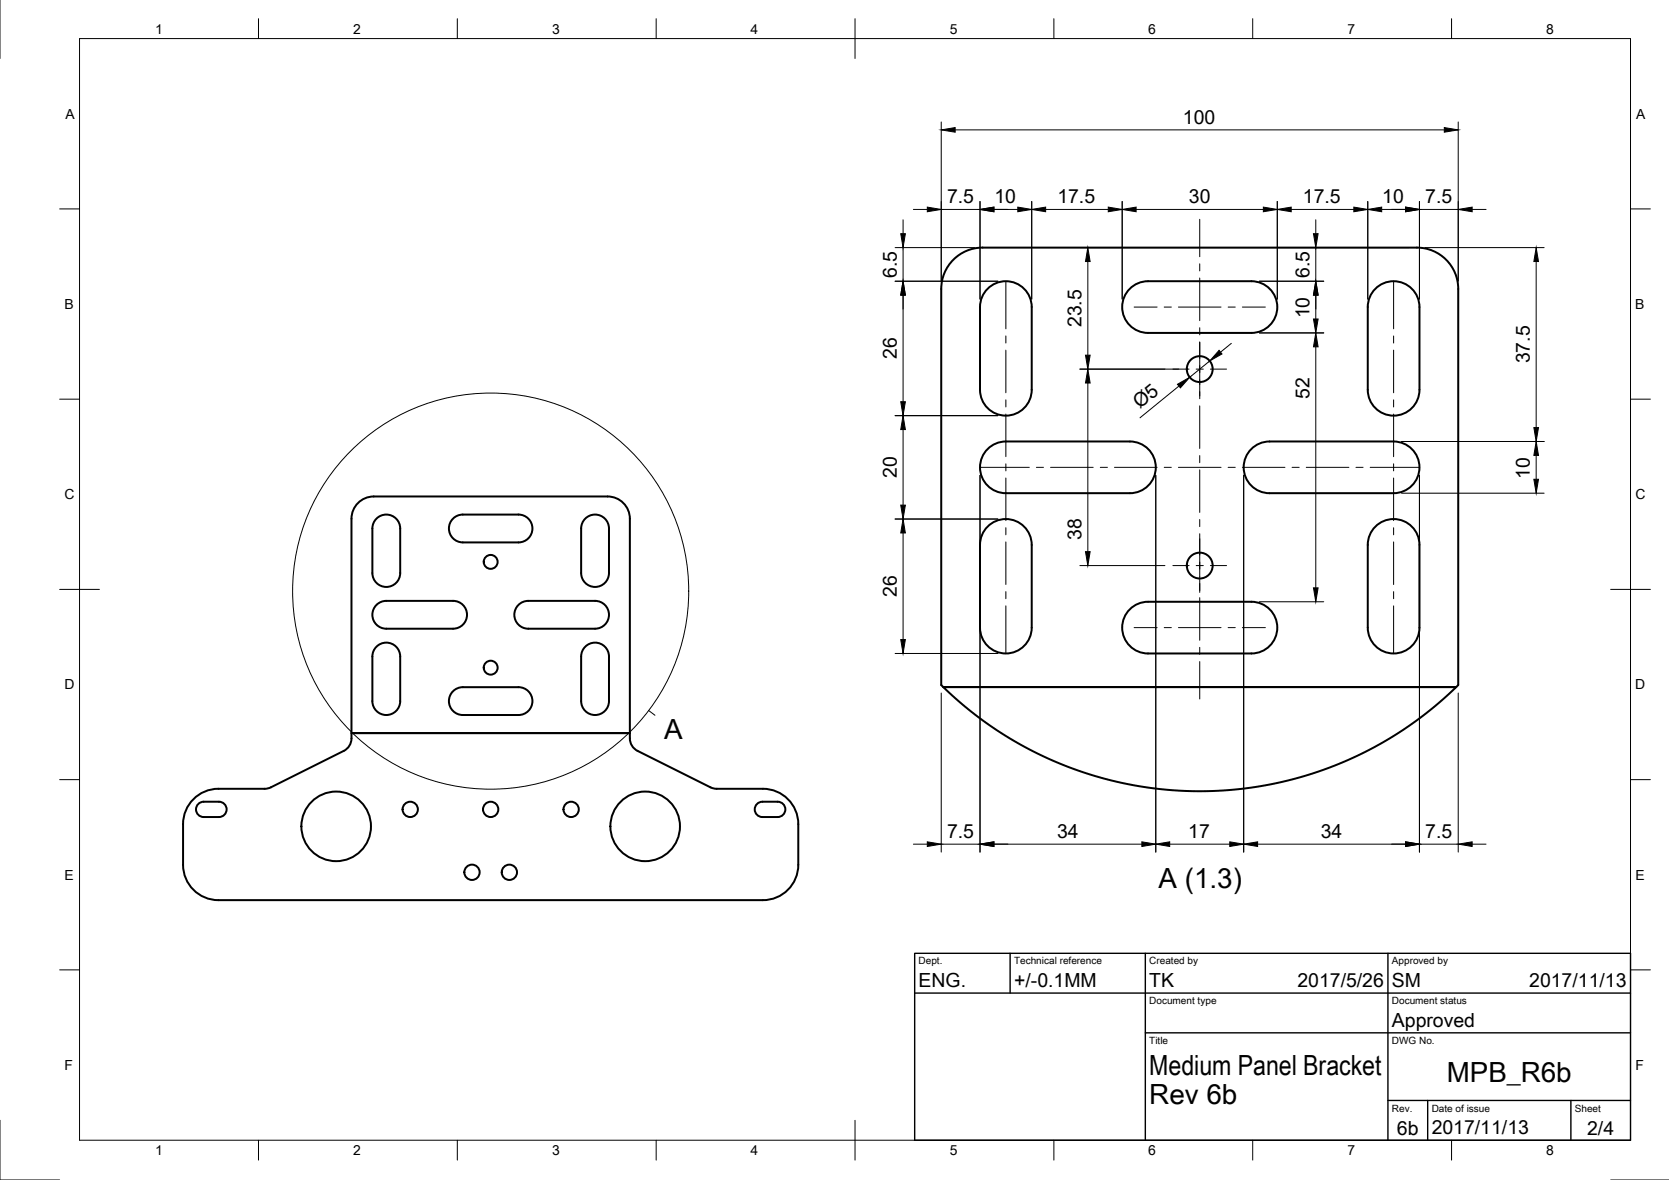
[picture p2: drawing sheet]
<svg xmlns="http://www.w3.org/2000/svg" width="420mm" height="297mm" viewBox="0 0 420 297" stroke-linecap="round" stroke-linejoin="round" font-family="sans-serif">
<!-- layer: Visible -->
<g fill="none" stroke="#000" stroke-width=".5">
<path d="M239.6 65.8a10.4 10.4 0 0 1 7.8-3.5h109.3a10.4 10.4 0 0 1 10.4 10.4v99.7l-.5 .6h-129.1l-.6-.5v-99.8a10.4 10.4 0 0 1 2.7-6.9zM248.3 73a6.5 6.5 0 0 1 7.2-1.8 6.5 6.5 0 0 1 4.2 6.1v20.8a6.5 6.5 0 0 1-6.5 6.5 6.5 6.5 0 0 1-6.5-6.5v-20.8a6.5 6.5 0 0 1 1.6-4.3zM284.1 73a6.5 6.5 0 0 1 4.9-2.2h26a6.5 6.5 0 0 1 6.5 6.5 6.5 6.5 0 0 1-6.5 6.5h-26a6.5 6.5 0 0 1-5.9-3.8 6.5 6.5 0 0 1 1-7zM346.6 72.4a6.5 6.5 0 0 1 6.9-1 6.5 6.5 0 0 1 3.8 5.9v20.8a6.5 6.5 0 0 1-6.5 6.5 6.5 6.5 0 0 1-6.5-6.5v-20.8a6.5 6.5 0 0 1 2.3-4.9zM248.3 113.4a6.5 6.5 0 0 1 4.9-2.3h31.3a6.5 6.5 0 0 1 6.5 6.5 6.5 6.5 0 0 1-6.5 6.6h-31.3a6.5 6.5 0 0 1-5.9-3.9 6.5 6.5 0 0 1 1-6.9zM315.3 112.7a6.5 6.5 0 0 1 4.3-1.6h31.2a6.5 6.5 0 0 1 6.5 6.5 6.5 6.5 0 0 1-6.5 6.6h-31.2a6.5 6.5 0 0 1-6.1-4.3 6.5 6.5 0 0 1 1.8-7.2zM90.1 126.6a5.6 5.6 0 0 1 4-1.6h58.9a5.6 5.6 0 0 1 5.6 5.6v53.9h-70.1v-53.9a5.6 5.6 0 0 1 1.6-4zM94.8 130.6a3.5 3.5 0 0 1 3.8-.8 3.5 3.5 0 0 1 2.1 3.2v11.2a3.5 3.5 0 0 1-3.5 3.6 3.5 3.5 0 0 1-3.5-3.6v-11.2a3.5 3.5 0 0 1 1.1-2.4zM114 130.6a3.5 3.5 0 0 1 2.5-1.1h14a3.5 3.5 0 0 1 3.5 3.5 3.5 3.5 0 0 1-3.5 3.5h-14a3.5 3.5 0 0 1-3.2-2.1 3.5 3.5 0 0 1 .7-3.8zM147.3 130.6a3.5 3.5 0 0 1 3.8-.8 3.5 3.5 0 0 1 2.2 3.2v11.2a3.5 3.5 0 0 1-3.5 3.6 3.5 3.5 0 0 1-3.5-3.6v-11.2a3.5 3.5 0 0 1 1-2.4zM248.9 132.3a6.5 6.5 0 0 1 7-1.1 6.5 6.5 0 0 1 3.8 6v20.8a6.5 6.5 0 0 1-6.5 6.5 6.5 6.5 0 0 1-6.5-6.5v-20.8a6.5 6.5 0 0 1 2.2-4.9zM346.6 132.3a6.5 6.5 0 0 1 6.9-1.1 6.5 6.5 0 0 1 3.8 6v20.8a6.5 6.5 0 0 1-6.5 6.5 6.5 6.5 0 0 1-6.5-6.5v-20.8a6.5 6.5 0 0 1 2.3-4.9z"/>
<path d="M94.8 152.3a3.5 3.5 0 0 1 2.4-1h16.9a3.5 3.5 0 0 1 3.5 3.5 3.5 3.5 0 0 1-3.5 3.5h-16.9a3.5 3.5 0 0 1-3.2-2.2 3.5 3.5 0 0 1 .8-3.8zM130.5 152.3a3.5 3.5 0 0 1 2.5-1h16.8a3.5 3.5 0 0 1 3.5 3.5 3.5 3.5 0 0 1-3.5 3.5h-16.8a3.5 3.5 0 0 1-3.3-2.2 3.5 3.5 0 0 1 .8-3.8zM284.7 153.1a6.5 6.5 0 0 1 4.3-1.6h26a6.5 6.5 0 0 1 6.5 6.5 6.5 6.5 0 0 1-6.5 6.5h-26a6.5 6.5 0 0 1-6.1-4.2 6.5 6.5 0 0 1 1.8-7.2zM94.8 162.8a3.5 3.5 0 0 1 3.8-.8 3.5 3.5 0 0 1 2.1 3.3v11.2a3.5 3.5 0 0 1-3.5 3.5 3.5 3.5 0 0 1-3.5-3.5v-11.2a3.5 3.5 0 0 1 1.1-2.5zM114 174a3.5 3.5 0 0 1 2.5-1h14a3.5 3.5 0 0 1 3.5 3.5 3.5 3.5 0 0 1-3.5 3.5h-14a3.5 3.5 0 0 1-3.2-2.2 3.5 3.5 0 0 1 .7-3.8zM147.3 162.8a3.5 3.5 0 0 1 3.8-.8 3.5 3.5 0 0 1 2.2 3.3v11.2a3.5 3.5 0 0 1-3.5 3.5 3.5 3.5 0 0 1-3.5-3.5v-11.2a3.5 3.5 0 0 1 1-2.5zM237.5 173h129.1l-6.4 5.6-7.5 5.5-7.3 4.3-8.4 3.9-8.7 3.1-8.3 2-9.1 1.3-8.5 .5-8.5-.4-9.2-1.3-9-2.1-8-2.8-8.4-3.9-8-4.6-7.5-5.5zM48.7 201.2a8.9 8.9 0 0 1 6.3-2.6h11.6l1.2-.3 18.7-9.3a4 4 0 0 0 2-4.5h70.1a4 4 0 0 0 1.9 4.5l18.7 9.3 1.2 .3h11.7a8.9 8.9 0 0 1 8.9 8.9v10.2a8.9 8.9 0 0 1-8.9 8.9h-137.1a8.9 8.9 0 0 1-8.9-8.9v-10.2a8.9 8.9 0 0 1 2.6-6.3zM49.9 202.4l.9-.5 .5-.1h3.8a1.93 1.93 0 0 1 2 1.9 1.93 1.93 0 0 1-2 2h-3.8a1.93 1.93 0 0 1-1.8-1.2 1.93 1.93 0 0 1 .4-2.1zM190.6 202.4l.8-.5 .5-.1h3.9a1.93 1.93 0 0 1 1.9 1.9 1.93 1.93 0 0 1-1.9 2h-3.9a1.93 1.93 0 0 1-1.8-1.2 1.93 1.93 0 0 1 .5-2.1z"/>
<circle cx="302" cy="92.9" r="3.3"/>
<circle cx="123.5" cy="141.4" r="1.75"/>
<circle cx="302" cy="142.4" r="3.3"/>
<circle cx="123.5" cy="168.1" r="1.75"/>
<circle cx="84.6" cy="208" r="8.8"/>
<circle cx="103.3" cy="203.7" r="1.93"/>
<circle cx="118.8" cy="219.6" r="1.93"/>
<circle cx="123.5" cy="203.7" r="1.93"/>
<circle cx="128.2" cy="219.6" r="1.93"/>
<circle cx="143.8" cy="203.7" r="1.93"/>
<circle cx="162.4" cy="208" r="8.8"/>
</g>
<!-- layer: Border -->
<g fill="none" stroke="#000" stroke-width=".25">
<path d="M0 -.1v14.8M20 9.7h390.5v277.3h-390.5zM65.1 4.7v5M115.1 4.7v5M165.2 4.7v5M215.2 4.7v10M265.3 4.7v5M315.4 4.7v5M365.4 4.7v5M15 52.6h5M410.5 52.6h5M15 100.5h5"/>
<path d="M410.5 100.5h5M15 148.4h10M405.5 148.4h10M15 196.3h5M410.5 196.3h5M15 244.1h5M410.5 244.1h5M0 282v15h15M65.1 287v5M115.1 287v5M165.2 287v5M215.2 282v10"/>
<path d="M265.3 287v5M315.4 287v5M365.4 287v5M405.5 297h14.7"/>
</g>
<!-- layer: TitleBlock -->
<path d="M230.3 240h180.2v47h-180.2zM254.3 240v10M288.3 240v47M349.4 240v47M230.3 250h180.2M288.3 260h122.2M349.4 277h61.1M359.4 277v10M395.5 277v10" fill="none" stroke="#000" stroke-width=".35"/>
<!-- layer: Annotations -->
<g fill="none" stroke="#000" stroke-width=".25">
<path d="M163.3 178.9l1.6 1.2"/>
<circle cx="123.5" cy="148.8" r="49.9"/>
</g>
<!-- layer: Center Lines -->
<g fill="none" stroke="#000" stroke-width=".25">
<path d="M302 55.2v9.4M253.2 70.8v12M285.5 77.3h5.8M293.1 77.3h1.8M296.7 77.3h10.7M302 66.4v1.8M302 70v10.7M309.2 77.3h1.8M312.8 77.3h5.7M350.8 70.8v12M253.2 84.6v1.8M253.2 88.1v10.8"/>
<path d="M295.3 92.9h4M301.1 92.9h1.8M302 82.5v1.8M302 86.1v14.3M304.7 92.9h4.1M350.8 84.6v1.8M350.8 88.1v10.8M246.7 117.6h12.4M253.2 100.7v1.7M253.2 104.2v10.8M253.2 116.8v1.7M260.9 117.6h1.8"/>
<path d="M264.5 117.6h10.7M277 117.6h1.8M280.6 117.6h10.7M293.1 117.6h1.8M296.7 117.6h10.7M302 102.2v10.7M302 114.7v1.8M302 118.3v10.7M309.2 117.6h1.8M312.8 117.6h10.7M325.3 117.6h1.8M328.8 117.6h10.8"/>
<path d="M341.4 117.6h1.7M344.9 117.6h12.4M350.8 100.7v1.7M350.8 104.2v10.8M350.8 116.8v1.7M253.2 120.3v10.8M253.2 132.8v1.8M253.2 136.4v10.7M302 130.8v1.8M302 134.4v14.7M350.8 120.3v10.8M350.8 132.8v1.8"/>
<path d="M350.8 136.4v10.7M253.2 148.9v1.8M253.2 152.5v12M285.5 158h5.8M293.1 158h1.8M295.3 142.4h4M296.7 158h10.7M301.1 142.4h1.8M302 150.4v10.8M304.7 142.4h4.1M309.2 158h1.8M312.8 158h5.7"/>
<path d="M350.8 148.9v1.8M350.8 152.5v12M302 163v1.7M302 166.5v9.5"/>
</g>
<!-- layer: Dimensions -->
<g fill="none" stroke="#000" stroke-width=".25">
<path d="M236.9 30.7v40M240.5 32.7h123.1M367.1 30.7v40M227.3 55.3v3.5M229.9 52.7h3.5M236.9 52.7h9.8M246.7 50.7v24.6M250.2 52.7h6M259.7 50.7v24.6M263.2 52.7h15.8M282.5 50.7v24.6M286 52.7h32"/>
<path d="M321.5 50.7v24.6M325.1 52.7h15.7M331.2 55.3v3.5M344.3 50.7v24.6M347.8 52.7h6M357.3 52.7h9.8M357.3 50.7v24.6M370.6 52.7h3.5M225.3 62.3h20.1M225.3 70.8h25.9M227.3 62.3v8.5M227.3 74.3v26.8"/>
<path d="M271.8 62.3h82.9M273.8 65.8v23.6M317 70.8h16.2M331.2 62.3v8.5M331.2 74.3v6M358.7 62.3h30M386.7 65.8v41.8M271.8 92.9h25M273.8 96.4v42.5M296.8 97.2l-9.8 8M304.5 90.9l-5 4.1M310 86.4l-2.7 2.2"/>
<path d="M317 83.8h16.2M331.2 87.3v60.7M225.3 104.6h25.9M227.3 108.1v19.1M246.7 119.6v94.9M291 119.6v94.9M313.1 119.6v94.9M352.8 111.1h35.9M357.3 119.6v94.9M386.7 114.6v6M225.3 130.7h25.9M227.3 134.2v26.8"/>
<path d="M352.8 124.2h35.9M271.8 142.4h21.5M317 151.5h16.2M225.3 164.5h25.9M236.9 174.5v40M367.1 174.5v40M229.9 212.5h3.5M236.9 212.5h9.8M250.2 212.5h37.3M294.5 212.5h15.1M316.6 212.5h37.2M357.3 212.5h9.8"/>
<path d="M370.6 212.5h3.5"/>
</g>
<g fill="#000" stroke="#000" stroke-width=".25">
<path d="M236.9 32.7l3.6-.6v1.2zM363.6 32.1l3.5 .6-3.5 .6zM226.8 58.8h1.1l-.6 3.5zM233.4 52.1l3.5 .6-3.5 .6zM246.7 52.7l3.5-.6v1.2zM256.2 52.1l3.5 .6-3.5 .6zM259.7 52.7l3.5-.6v1.2zM279 52.1l3.5 .6-3.5 .6zM282.5 52.7l3.5-.6v1.2zM318 52.1l3.5 .6-3.5 .6zM321.5 52.7l3.6-.6v1.2zM330.7 58.8h1.1l-.6 3.5z"/>
<path d="M340.8 52.1l3.5 .6-3.5 .6zM344.3 52.7l3.5-.6v1.2zM353.8 52.1l3.5 .6-3.5 .6zM367.1 52.7l3.5-.6v1.2zM227.3 70.8l.6 3.5h-1.1zM273.8 62.3l.6 3.5h-1.1zM331.2 70.8l.6 3.5h-1.1zM386.7 62.3l.6 3.5h-1.2zM273.8 92.9l.6 3.5h-1.1zM273.3 89.4h1.1l-.6 3.5zM296.4 96.7l3.1-1.7-2.3 2.6zM306.9 88.2l.7 .9-3.1 1.8z"/>
<path d="M330.7 80.3h1.1l-.6 3.5zM331.2 83.8l.6 3.5h-1.1zM226.8 101.1h1.1l-.6 3.5zM227.3 104.6l.6 3.5h-1.1zM386.1 107.6h1.2l-.6 3.5zM386.7 111.1l.6 3.5h-1.2zM226.8 127.2h1.1l-.6 3.5zM227.3 130.7l.6 3.5h-1.1zM273.3 138.9h1.1l-.6 3.5zM386.1 120.6h1.2l-.6 3.6zM330.7 148h1.1l-.6 3.5zM226.8 161h1.1l-.6 3.5z"/>
<path d="M233.4 211.9l3.5 .6-3.5 .6zM246.7 212.5l3.5-.6v1.2zM287.5 211.9l3.5 .6-3.5 .6zM291 212.5l3.5-.6v1.2zM309.6 211.9l3.5 .6-3.5 .6zM313.1 212.5l3.5-.6v1.2zM353.8 211.9l3.5 .6-3.5 .6zM367.1 212.5l3.5-.6v1.2z"/>
</g>
<g font-size="7">
<text x="167.2" y="186.1">A</text>
<text x="291.7" y="223.4">A (1.3)</text>
<text x="289.3" y="270.5">Medium Panel Bracket</text>
<text x="364.2" y="272.5">MPB_R6b</text>
<text x="289.3" y="278">Rev 6b</text>
</g>
<g font-size="4.9">
<text x="297.8" y="31.1">100</text>
<text x="238.4" y="51.2">7.5</text>
<text x="250.3" y="51.2">10</text>
<text x="266.2" y="51.2">17.5</text>
<text x="299.3" y="51.2">30</text>
<text x="328" y="51.2">17.5</text>
<text x="348" y="51.2">10</text>
<text x="358.8" y="51.2">7.5</text>
<text x="225.8" y="70" transform="rotate(-90 225.8 70)">6.5</text>
<text x="329.7" y="70" transform="rotate(-90 329.7 70)">6.5</text>
<text x="272.3" y="82.4" transform="rotate(-90 272.3 82.4)">23.5</text>
<text x="329.7" y="80.2" transform="rotate(-90 329.7 80.2)">10</text>
<text x="225.8" y="90.4" transform="rotate(-90 225.8 90.4)">26</text>
<text x="385.2" y="91.5" transform="rotate(-90 385.2 91.5)">37.5</text>
<text x="329.7" y="100.5" transform="rotate(-90 329.7 100.5)">52</text>
<text x="287" y="103.1" transform="rotate(-39 287 103.1)">Ø5</text>
<text x="225.8" y="120.3" transform="rotate(-90 225.8 120.3)">20</text>
<text x="385.2" y="120.5" transform="rotate(-90 385.2 120.5)">10</text>
<text x="272.3" y="135.8" transform="rotate(-90 272.3 135.8)">38</text>
<text x="225.8" y="150.3" transform="rotate(-90 225.8 150.3)">26</text>
<text x="238.4" y="210.9">7.5</text>
<text x="266.1" y="210.9">34</text>
<text x="299.1" y="211">17</text>
<text x="332.5" y="210.9">34</text>
<text x="358.8" y="210.9">7.5</text>
<text x="231.3" y="248.5">ENG.</text>
<text x="255.3" y="248.5">+/-0.1MM</text>
<text x="289.3" y="248.5">TK</text>
<text x="326.6" y="248.5">2017/5/26</text>
<text x="350.4" y="248.5">SM</text>
<text x="385" y="248.5">2017/11/13</text>
<text x="350.4" y="258.5">Approved</text>
<text x="351.7" y="285.7">6b</text>
<text x="360.4" y="285.5">2017/11/13</text>
<text x="399.6" y="285.6">2/4</text>
</g>
<g font-size="3.5">
<text x="39" y="8.5">1</text>
<text x="88.9" y="8.5">2</text>
<text x="139" y="8.5">3</text>
<text x="189" y="8.5">4</text>
<text x="239.1" y="8.5">5</text>
<text x="289.1" y="8.5">6</text>
<text x="339.2" y="8.5">7</text>
<text x="389.3" y="8.5">8</text>
<text x="16.4" y="29.9">A</text>
<text x="411.9" y="29.9">A</text>
<text x="16.2" y="77.8">B</text>
<text x="411.7" y="77.8">B</text>
<text x="16.3" y="125.7">C</text>
<text x="411.7" y="125.7">C</text>
<text x="16.2" y="173.6">D</text>
<text x="411.7" y="173.6">D</text>
<text x="16.3" y="221.5">E</text>
<text x="411.7" y="221.5">E</text>
<text x="16.3" y="269.3">F</text>
<text x="411.7" y="269.3">F</text>
<text x="39" y="290.8">1</text>
<text x="88.9" y="290.8">2</text>
<text x="139" y="290.8">3</text>
<text x="189" y="290.8">4</text>
<text x="239.1" y="290.8">5</text>
<text x="289.1" y="290.8">6</text>
<text x="339.2" y="290.8">7</text>
<text x="389.3" y="290.8">8</text>
</g>
<g font-size="2.5">
<text x="231.3" y="242.8">Dept.</text>
<text x="255.3" y="242.8">Technical reference</text>
<text x="289.3" y="242.8">Created by</text>
<text x="350.4" y="242.8">Approved by</text>
<text x="289.3" y="252.8">Document type</text>
<text x="350.4" y="252.8">Document status</text>
<text x="289.3" y="262.8">Title</text>
<text x="350.4" y="262.8">DWG No.</text>
<text x="350.4" y="279.8">Rev.</text>
<text x="360.4" y="279.8">Date of issue</text>
<text x="396.5" y="279.8">Sheet</text>
</g>
</svg>
